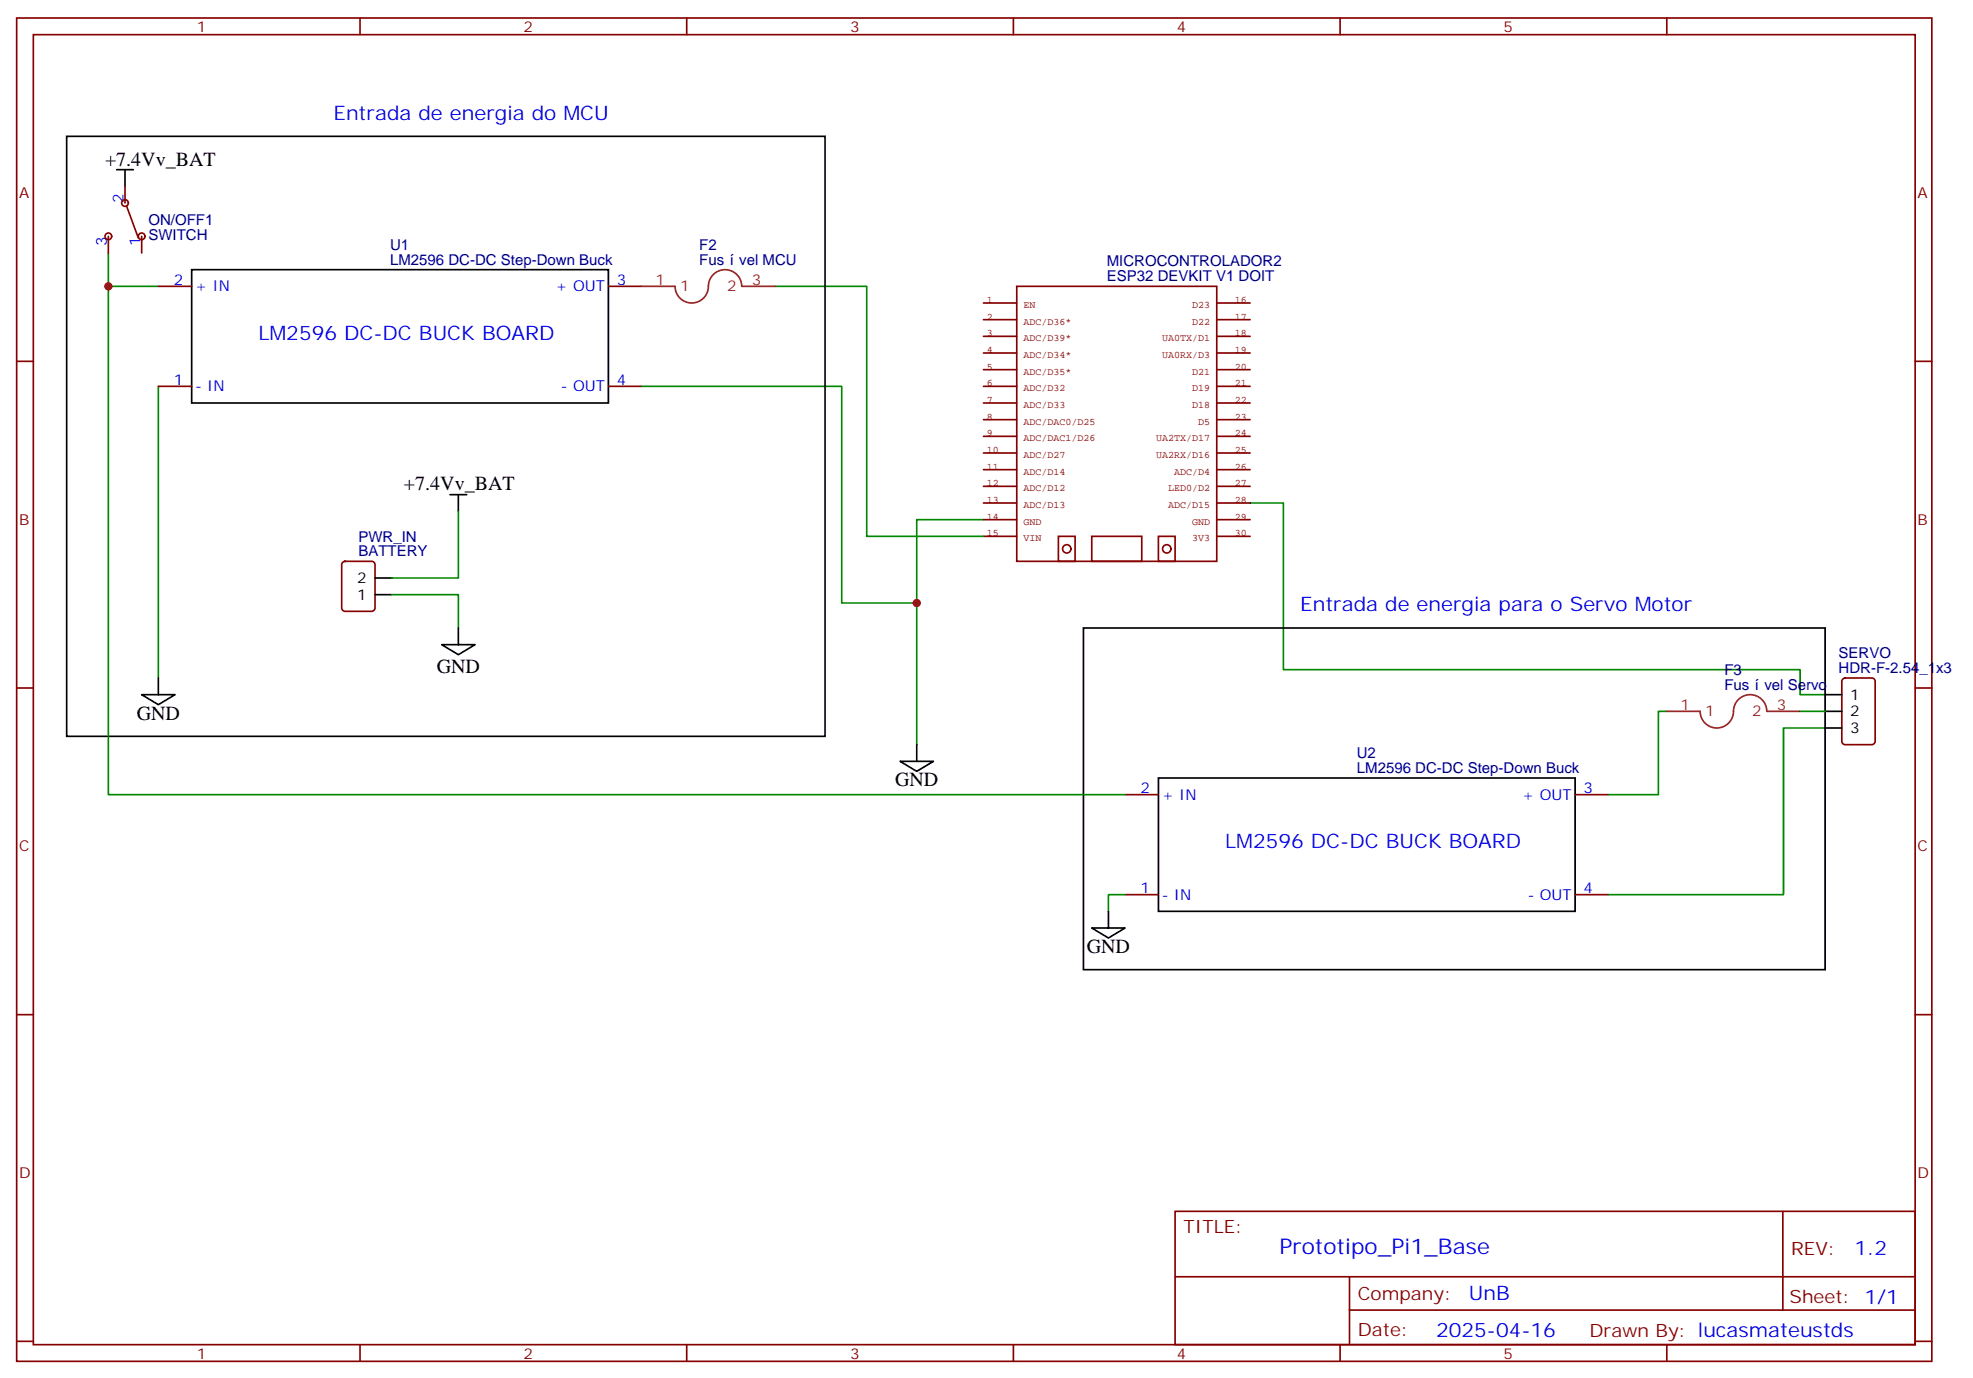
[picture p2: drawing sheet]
<svg xmlns="http://www.w3.org/2000/svg" width="418mm" height="292mm" viewBox="0 0 418 292" stroke-linecap="round" stroke-linejoin="round" font-family="sans-serif">
<g fill="none" stroke="#870000" stroke-width=".35">
<path d="M3.5 3.8h405.4v284.3h-405.4zM7.1 7.3h398.2v277.3h-398.2zM76.2 3.8v3.5M145.3 3.8v3.5M214.5 3.8v3.5M283.6 3.8v3.5M352.8 3.8v3.5M26.5 39.4v3.6M22.9 50v3.6M26.8 43.7l2.5 6.7M30 50v3.6M3.5 76.5h3.6"/>
<path d="M33.5 60.6h7.1M128.8 60.6h7M405.3 76.5h3.6M33.5 81.8h7.1M128.8 81.8h7M72.6 119l.4-.2h5.7a.71 .71 0 0 1 .7 .7v9.2a.76 .76 0 0 1-.7 .7h-5.7a.76 .76 0 0 1-.7-.7v-9.2zM3.5 145.6h3.6M390.1 143.7l.4-.2h5.7a.71 .71 0 0 1 .7 .7v12.7a.76 .76 0 0 1-.7 .7h-5.7a.76 .76 0 0 1-.7-.7v-12.7zM405.3 145.6h3.6M238.1 168.2h7.1M333.4 168.2h7M238.1 189.4h7.1"/>
<path d="M333.4 189.4h7M3.5 214.8h3.6M405.3 214.8h3.6M248.7 256.4h156.6v28.2h-156.6zM377.3 256.4v20.9M248.7 270.2h156.5M285.6 277.3h119.6M285.6 270.2v14.2M3.5 283.9h3.6M76.2 284.6v3.5M145.3 284.6v3.5M214.5 284.6v3.5"/>
<path d="M283.6 284.6v3.5M352.8 284.6v3.5M405.3 283.9h3.6"/>
<circle cx="22.9" cy="50" r=".71"/>
<circle cx="26.5" cy="43" r=".71"/>
<circle cx="30" cy="50" r=".71"/>
</g>
<g fill="none" stroke="#008700" stroke-width=".35">
<path d="M22.9 53.6v7h10.6M22.9 60.6v107.6h215.2M164 60.6h19.4v52.9h24.7M33.5 81.8v61.7M135.8 81.8h42.4v45.8h15.8M97 108.2v14.1h-14.1M208.1 110h-14.1v47.6M264.6 106.5h7v35.2h109.4v5.3h5.3M82.9 125.9h14.1v7M352.8 150.6h-1.8v17.6h-10.6M381 150.6h5.3M386.3 154.1h-8.8v35.3h-37.1"/>
<path d="M238.1 189.4h-3.5v3.5"/>
</g>
<g fill="none" stroke="#000" stroke-width=".35">
<path d="M14.1 28.9h160.5v127h-160.5zM24.7 35.9h3.5M26.5 35.9v3.5M40.6 57.1h88.2v28.2h-88.2zM95.2 104.7h3.6M97 104.7v3.5M79.4 125.9h3.5M79.4 122.3h3.5M93.5 136.5h7l-3.5 2.1zM97 132.9v3.6M229.3 132.9h157v72.3h-157zM30 147h7l-3.5 2.2z"/>
<path d="M33.5 143.5v3.5M194 157.6v3.5M386.3 154.1h3.5M386.3 147h3.5M386.3 150.6h3.5M190.5 161.1h7.1l-3.6 2.2zM245.2 164.7h88.2v28.2h-88.2zM231.1 196.4h7l-3.5 2.1zM234.6 192.9v3.5"/>
</g>
<g fill="none" stroke="#850000" stroke-width=".35">
<path d="M208.1 64.1h7.1M208.1 67.7h7.1M208.1 71.2h7.1M208.1 74.7h7.1M208.1 78.2h7.1M215.2 60.6h42.3v58.2h-42.3zM257.5 64.1h7.1M257.5 67.7h7.1M257.5 71.2h7.1M257.5 74.7h7.1M257.5 78.2h7.1M208.1 95.9h7.1"/>
<path d="M208.1 99.4h7.1M208.1 81.8h7.1M208.1 85.3h7.1M208.1 88.8h7.1M208.1 92.4h7.1M257.5 95.9h7.1M257.5 99.4h7.1M257.5 81.8h7.1M257.5 85.3h7.1M257.5 88.8h7.1M257.5 92.4h7.1M208.1 102.9h7.1"/>
<path d="M208.1 106.5h7.1M208.1 110h7.1M208.1 113.5h7.1M224 113.5h3.5v5.3h-3.5zM231.1 113.5h10.6v5.3h-10.6zM245.2 113.5h3.5v5.3h-3.5zM257.5 102.9h7.1M257.5 106.5h7.1M257.5 110h7.1M257.5 113.5h7.1"/>
<circle cx="225.8" cy="116.2" r=".88"/>
<circle cx="246.9" cy="116.2" r=".88"/>
</g>
<path d="M135.8 60.6h7.1a3.5 3.5 0 0 0 3.5 3.5 3.5 3.5 0 0 0 3.5-3.5 3.5 3.5 0 0 1 3.6-3.5 3.5 3.5 0 0 1 3.5 3.5h7M352.8 150.6h7a3.5 3.5 0 0 0 3.6 3.5 3.5 3.5 0 0 0 3.5-3.5 3.5 3.5 0 0 1 3.5-3.6 3.5 3.5 0 0 1 3.5 3.6h7.1" fill="none" stroke="#8c2424" stroke-width=".35"/>
<g fill="#c00">
<circle cx="194" cy="127.6" r=".88"/>
<circle cx="22.9" cy="60.6" r=".88"/>
</g>
<text font-size="4.6" fill="#00f" x="270.8" y="265.4">Prototipo_Pi1_Base</text>
<g font-size="4.2" fill="#00f">
<text x="70.6" y="25.3">Entrada de energia do MCU</text>
<text x="54.7" y="71.9">LM2596 DC-DC BUCK BOARD</text>
<text x="275.2" y="129.4">Entrada de energia para o Servo Motor</text>
<text x="259.3" y="179.5">LM2596 DC-DC BUCK BOARD</text>
<text x="392.5" y="265.7">1.2</text>
<text x="310.9" y="275.2">UnB</text>
<text x="304" y="283">2025-04-16</text>
</g>
<g font-size="4.2">
<text x="22.2" y="35.2">+7.4Vv_BAT</text>
<text x="85.5" y="103.6">+7.4Vv_BAT</text>
<text x="92.4" y="142.5">GND</text>
<text x="28.9" y="152.3">GND</text>
<text x="189.4" y="166.4">GND</text>
<text x="230" y="201.7">GND</text>
</g>
<g font-size="3.9" fill="#800">
<text x="250.5" y="261">TITLE:</text>
<text x="379.1" y="265.7">REV:</text>
<text x="287.4" y="275.2">Company:</text>
<text x="378.7" y="275.8">Sheet: 1/1</text>
<text x="287.4" y="282.9">Date:</text>
<text x="336.4" y="282.9">Drawn By: lucasmateustds</text>
</g>
<g font-size="3.2" fill="#800">
<text x="41.6" y="6.8">1</text>
<text x="110.8" y="6.8">2</text>
<text x="179.9" y="6.8">3</text>
<text x="249.1" y="6.8">4</text>
<text x="318.2" y="6.8">5</text>
<text x="4.1" y="41.9">A</text>
<text x="405.9" y="41.9">A</text>
<text x="4.1" y="111.1">B</text>
<text x="405.9" y="111.1">B</text>
<text x="4.1" y="180.2">C</text>
<text x="405.9" y="180.2">C</text>
<text x="4.1" y="249.3">D</text>
<text x="405.9" y="249.3">D</text>
<text x="41.6" y="287.6">1</text>
<text x="110.8" y="287.6">2</text>
<text x="179.9" y="287.6">3</text>
<text x="249.1" y="287.6">4</text>
<text x="318.2" y="287.6">5</text>
</g>
<g font-size="3.2" fill="#00f">
<text x="26.1" y="43" transform="rotate(-90 26.1 43)">2</text>
<text x="22.6" y="52" transform="rotate(-90 22.6 52)">3</text>
<text x="29.6" y="52" transform="rotate(-90 29.6 52)">1</text>
<text x="36.8" y="60.3">2</text>
<text x="41.3" y="61.7">+ IN</text>
<text x="117.6" y="61.7">+ OUT</text>
<text x="130.5" y="60.3">3</text>
<text x="36.8" y="81.4">1</text>
<text x="41.3" y="82.8">- IN</text>
<text x="118.7" y="82.8">- OUT</text>
<text x="130.5" y="81.4">4</text>
<text x="241.4" y="167.9">2</text>
<text x="335.1" y="167.9">3</text>
<text x="245.9" y="169.3">+ IN</text>
<text x="322.2" y="169.3">+ OUT</text>
<text x="241.4" y="189">1</text>
<text x="245.9" y="190.4">- IN</text>
<text x="323.3" y="190.4">- OUT</text>
<text x="335.1" y="189">4</text>
</g>
<g font-size="3.2" fill="#000080">
<text x="31.4" y="47.6">ON/OFF1</text>
<text x="31.4" y="50.9">SWITCH</text>
<text x="82.6" y="52.8">U1</text>
<text x="148" y="52.8">F2</text>
<text x="82.6" y="56">LM2596 DC-DC Step-Down Buck</text>
<text x="148" y="56">Fus</text>
<text x="156.5" y="56">vel MCU</text>
<text x="234.3" y="59.5">ESP32 DEVKIT V1 DOIT</text>
<text x="234.3" y="56.4">MICROCONTROLADOR2</text>
<text x="75.9" y="117.8">BATTERY</text>
<text x="75.9" y="114.6">PWR_IN</text>
<text x="365" y="142.8">F3</text>
<text x="389.1" y="142.5">HDR-F-2.54_1x3</text>
<text x="389.1" y="139.2">SERVO</text>
<text x="365" y="146">Fus</text>
<text x="373.4" y="146">vel Servo</text>
<text x="287.2" y="160.4">U2</text>
<text x="287.2" y="163.6">LM2596 DC-DC Step-Down Buck</text>
</g>
<g font-size="3.2" fill="#8d2323">
<text x="138.7" y="60.3">1</text>
<text x="143.9" y="61.7">1</text>
<text x="153.9" y="61.7">2</text>
<text x="159.1" y="60.3">3</text>
<text x="355.7" y="150.2">1</text>
<text x="360.9" y="151.6">1</text>
<text x="370.9" y="151.6">2</text>
<text x="376.1" y="150.2">3</text>
</g>
<g font-size="3.2">
<text x="75.6" y="123.4">2</text>
<text x="75.6" y="126.9">1</text>
<text x="391.6" y="148.1">1</text>
<text x="391.6" y="155.2">3</text>
<text x="391.6" y="151.6">2</text>
</g>
<g font-size="2.1" fill="#840000">
<text x="208.8" y="64.1">1</text>
<text x="216.6" y="65.2">EN</text>
<text x="252.3" y="65.2">D23</text>
<text x="261.3" y="64.1">16</text>
<text x="208.8" y="67.6">2</text>
<text x="208.8" y="71.2">3</text>
<text x="216.6" y="68.7">ADC/D36*</text>
<text x="252.3" y="68.7">D22</text>
<text x="261.3" y="67.6">17</text>
<text x="261.3" y="71.2">18</text>
<text x="208.8" y="74.7">4</text>
<text x="216.6" y="72.2">ADC/D39*</text>
<text x="216.6" y="75.8">ADC/D34*</text>
<text x="246" y="72.2">UA0TX/D1</text>
<text x="246" y="75.8">UA0RX/D3</text>
<text x="261.3" y="74.7">19</text>
<text x="208.8" y="78.2">5</text>
<text x="208.8" y="81.7">6</text>
<text x="216.6" y="79.3">ADC/D35*</text>
<text x="216.6" y="82.8">ADC/D32</text>
<text x="252.3" y="79.3">D21</text>
<text x="252.3" y="82.8">D19</text>
<text x="261.3" y="78.2">20</text>
<text x="261.3" y="81.7">21</text>
<text x="208.8" y="85.3">7</text>
<text x="208.8" y="88.8">8</text>
<text x="216.6" y="86.4">ADC/D33</text>
<text x="216.6" y="89.9">ADC/DAC0/D25</text>
<text x="252.3" y="86.4">D18</text>
<text x="253.6" y="89.9">D5</text>
<text x="261.3" y="85.3">22</text>
<text x="261.3" y="88.8">23</text>
<text x="208.8" y="95.8">10</text>
<text x="208.8" y="92.3">9</text>
<text x="216.6" y="93.4">ADC/DAC1/D26</text>
<text x="244.7" y="93.4">UA2TX/D17</text>
<text x="261.3" y="92.3">24</text>
<text x="261.3" y="95.8">25</text>
<text x="208.8" y="99.4">11</text>
<text x="216.6" y="96.9">ADC/D27</text>
<text x="216.6" y="100.5">ADC/D14</text>
<text x="244.7" y="96.9">UA2RX/D16</text>
<text x="248.5" y="100.5">ADC/D4</text>
<text x="261.3" y="99.4">26</text>
<text x="208.8" y="102.9">12</text>
<text x="208.8" y="106.4">13</text>
<text x="216.6" y="104">ADC/D12</text>
<text x="216.6" y="107.5">ADC/D13</text>
<text x="247.2" y="104">LED0/D2</text>
<text x="247.2" y="107.5">ADC/D15</text>
<text x="261.3" y="102.9">27</text>
<text x="261.3" y="106.4">28</text>
<text x="208.8" y="110">14</text>
<text x="208.8" y="113.5">15</text>
<text x="216.6" y="111.1">GND</text>
<text x="252.3" y="111.1">GND</text>
<text x="261.3" y="110">29</text>
<text x="261.3" y="113.5">30</text>
<text x="216.6" y="114.6">VIN</text>
<text x="252.3" y="114.6">3V3</text>
</g>
</svg>
